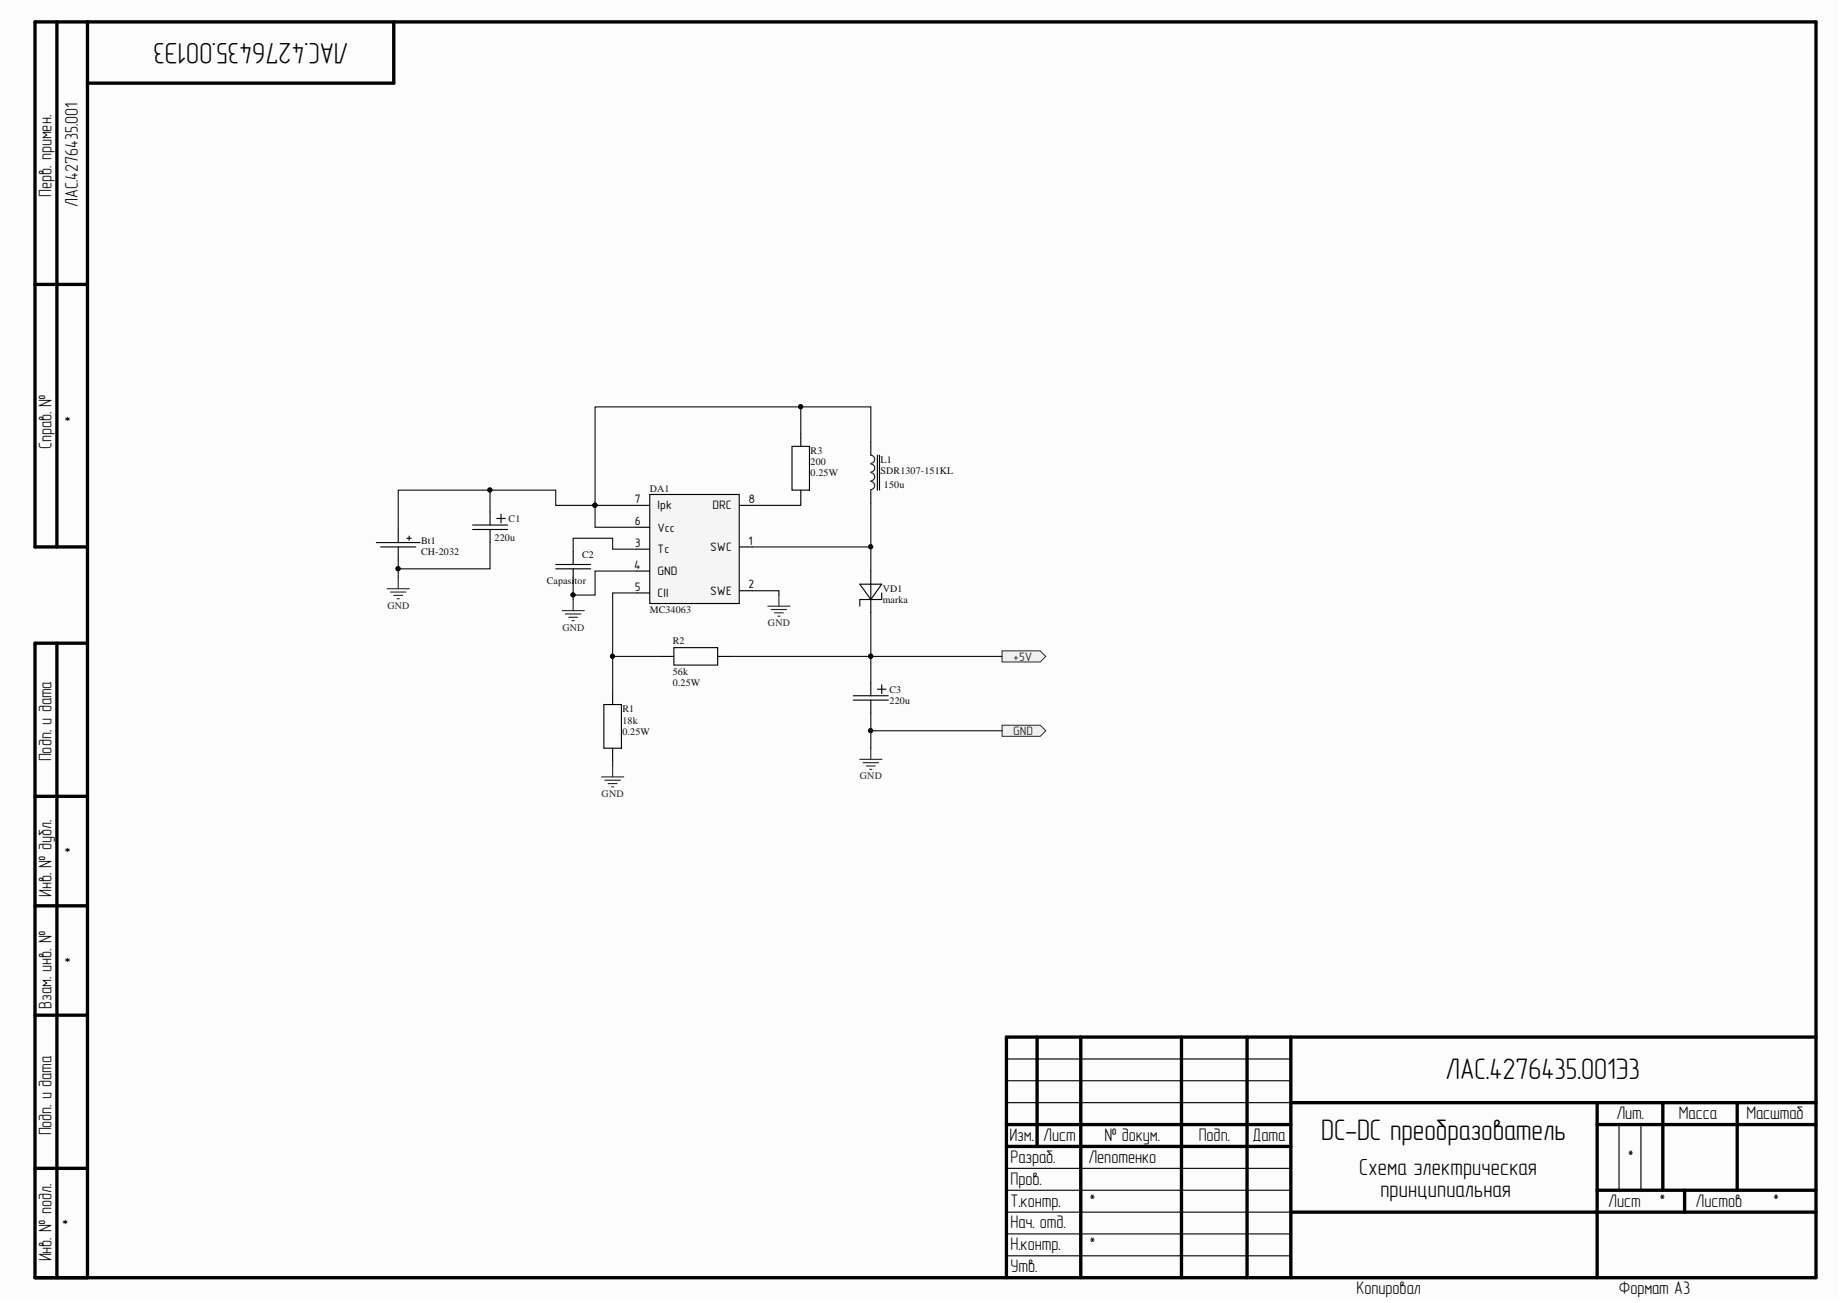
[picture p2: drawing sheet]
<svg xmlns="http://www.w3.org/2000/svg" width="420mm" height="297mm" viewBox="0 0 420 297" stroke-linecap="round" stroke-linejoin="round" font-family="sans-serif">
<path d="M0 0h418.8v296.2h-418.8z" fill="#fcfcfc"/>
<g fill="none" stroke="#000" stroke-width=".76">
<path d="M13 5v119.7M19.9 5v286.3M89.7 5v14h-69.8M8 64.8h11.9M19.9 124.7h-11.9v-119.7h405.9v286.3h-405.9v-144.7h11.9M13 146.6v144.7M8 181.5h11.9M8 206.5h11.9M8 231.4h11.9M236.4 236.4v25M246.3 236.4v54.9M269.3 236.4v54.9"/>
<path d="M284.2 236.4v54.9M294.2 236.4v54.9M413.9 236.4h-184.5v54.9M229.4 256.4h64.8M294.2 251.4h119.7M364 256.4h49.9M364 251.4v39.9M379 251.4v19.9M395.9 251.4v19.9M8 266.3h11.9M229.4 261.4h64.8M294.2 276.3h119.7"/>
<path d="M364 271.3h49.9M383.9 271.3v5"/>
</g>
<g fill="none" stroke="#000" stroke-width=".25">
<path d="M85.8 123.7h10M86.8 124.7h7.9M90.8 120.7v3M90.8 124.7v3M92.7 122.7h1M93.2 122.2v1M229.4 251.4h64.8M229.4 246.4h64.8M229.4 241.4h64.8M369 256.4v14.9M374 256.4v14.9M229.4 276.3h64.8"/>
<path d="M229.4 271.3h64.8M229.4 266.3h64.8M229.4 286.3h64.8M229.4 281.3h64.8"/>
</g>
<path d="M148.1 112.7h20.4v24.9h-20.4z" fill="#f5f5f5" stroke="#000" stroke-width=".25"/>
<g fill="none" stroke="#000" stroke-width=".25">
<path d="M182.5 98.8v3M107.7 119.7h8M111.7 116.7v3M113.2 118.2h2M114.2 117.2v2M145.1 115.2h3M168.6 115.2h2.9M180.5 101.8h4v9.9h-4zM182.5 111.7v3M198.5 100.7v3.1M198.5 111.7v3M200 103.8v7.9"/>
<path d="M200.4 103.8v7.9M107.7 120.7h8M111.7 120.7v3M126.7 128.7h7.9M126.7 129.7h7.9M130.6 125.7v3M130.6 129.7v3M145.1 120.2h3M145.1 125.2h3M145.1 130.2h3M145.1 135.2h3M168.6 124.7h2.9"/>
<path d="M168.6 134.7h2.9M196 133.2h4.9l-2.4 3.5zM198.5 130.2v9.5M200.9 135.2v1.5h-4.9v1.5M139.6 157.6v3M150.6 149.6h3M153.6 147.6h10v4h-10zM163.6 149.6h3M194.5 158.6h7.9M194.5 159.6h7.9M198.5 155.6v3M198.5 159.6v3"/>
<path d="M200 157.1h1.9M200.9 156.1v2M137.6 160.6h4v10h-4zM139.6 170.6v3"/>
</g>
<path d="M198.5 109.8a.92 .92 0 0 1 .9 .9 .92 .92 0 0 1-1 .9M198.5 107.8a.94 .94 0 0 1 .9 .9 .94 .94 0 0 1-1 .9M198.5 105.8a.92 .92 0 0 1 .9 .9 .92 .92 0 0 1-1 .9M198.5 103.8a.92 .92 0 0 1 .9 .9 .92 .92 0 0 1-1 .9" fill="none" stroke="#1c1c1c" stroke-width=".25"/>
<g fill="none" stroke="#262626" stroke-width=".25">
<path d="M88.2 134.2h5.1M89 135h3.5M89.7 135.7h2.1M90.5 136.5h.5M90.8 131.7v2.5M128.1 139.2h5.1M128.9 140h3.5M130.6 136.7v2.5M175 138.2h5.1M175.7 138.9h3.6M176.5 139.7h2M177.5 135.7v2.5"/>
<path d="M129.6 140.7h2M130.4 141.5h.5M177.3 140.5h.5M137.1 177.1h5.1M137.9 177.9h3.5M138.6 178.6h2M139.4 179.4h.5M139.6 174.6v2.5M195.9 173.1h5.1M196.7 173.9h3.5M197.5 174.6h2M198.2 175.4h.5"/>
<path d="M198.5 170.6v2.5"/>
</g>
<g fill="#f0f0f0" stroke="#262626" stroke-width=".23">
<path d="M228.4 148.4h8.7l1.2 1.2-1.2 1.3h-8.7z" fill-rule="evenodd"/>
<path d="M228.4 165.3h8.7l1.2 1.3-1.2 1.3h-8.7z" fill-rule="evenodd"/>
</g>
<g fill="none" stroke="#0e0e0e" stroke-width=".25">
<path d="M182.5 98.8v-6h-46.9v27.4h9.5M182.5 92.8h16v7.9M111.7 116.7v-5h-20.9v9M111.7 111.7h15v3.5h18.4M182.5 114.7v.5h-11M198.5 114.7v10h-27M90.8 127.7v4M111.7 123.7v6h-20.9M130.6 132.7v4M145.1 125.2h-5.5v-2.5h-9v3M145.1 130.2h-9.5v5.5h-5M145.1 135.2h-5.5v22.4"/>
<path d="M171.5 134.7h6v1M198.5 139.7v15.9M198.5 124.7v5.5M139.6 149.6h11M166.6 149.6h61.8M139.6 173.6v1M198.5 162.6v8M198.5 166.6h29.9"/>
</g>
<g fill="#0e0e0e" stroke="#0e0e0e" stroke-width=".23">
<circle cx="90.7" cy="129.6" r=".47"/>
<circle cx="111.6" cy="111.7" r=".47"/>
<circle cx="135.6" cy="115.2" r=".47"/>
<circle cx="182.5" cy="92.7" r=".47"/>
<circle cx="198.4" cy="124.6" r=".47"/>
<circle cx="130.6" cy="135.6" r=".47"/>
<circle cx="198.4" cy="149.6" r=".47"/>
<circle cx="198.4" cy="166.6" r=".47"/>
<circle cx="139.6" cy="149.6" r=".47"/>
</g>
<g font-size="6.8">
<text x="79.5" y="9.9" transform="rotate(-180 79.5 9.9)">ЛАС.4276435.001Э3</text>
<text x="329.5" y="245.9">ЛАС.4276435.001Э3</text>
<text x="301.1" y="259.9">DC-DC преобразователь</text>
</g>
<g font-size="5.3">
<text x="309.8" y="268">Схема электрическая</text>
<text x="314.6" y="273">принципиальная</text>
</g>
<g font-size="4.1">
<text x="11.7" y="44.9" transform="rotate(-90 11.7 44.9)">Перв. примен.</text>
<text x="17.7" y="47.1" transform="rotate(-90 17.7 47.1)">ЛАС.4276435.001</text>
<text x="17.7" y="96.4" transform="rotate(-90 17.7 96.4)">*</text>
<text x="11.7" y="102.4" transform="rotate(-90 11.7 102.4)">Справ. №</text>
<text x="11.7" y="173.6" transform="rotate(-90 11.7 173.6)">Подп. и дата</text>
<text x="17.7" y="194.8" transform="rotate(-90 17.7 194.8)">*</text>
<text x="11.7" y="204.5" transform="rotate(-90 11.7 204.5)">Инв. № дубл.</text>
<text x="17.7" y="219.7" transform="rotate(-90 17.7 219.7)">*</text>
<text x="11.7" y="230" transform="rotate(-90 11.7 230)">Взам. инв. №</text>
<text x="368.4" y="255.1">Лит.</text>
<text x="382.6" y="255.1">Масса</text>
<text x="398" y="255.1">Масштаб</text>
<text x="11.7" y="258.9" transform="rotate(-90 11.7 258.9)">Подп. и дата</text>
<text x="230.1" y="260.1">Изм.</text>
<text x="237.8" y="260.1">Лист</text>
<text x="251.7" y="260.1">№ докум.</text>
<text x="273.2" y="260.1">Подп.</text>
<text x="285.5" y="260.1">Дата</text>
<text x="230.3" y="265.1">Разраб.</text>
<text x="248.1" y="265.1">Лепотенко</text>
<text x="370.7" y="265.1">*</text>
<text x="230.3" y="270.1">Пров.</text>
<text x="230.3" y="275.1">Т.контр.</text>
<text x="248.1" y="275.1">*</text>
<text x="366.5" y="275.1">Лист</text>
<text x="378" y="275.1">*</text>
<text x="386.4" y="275.1">Листов</text>
<text x="403.9" y="275.1">*</text>
<text x="17.2" y="279.5" transform="rotate(-90 17.2 279.5)">*</text>
<text x="230.3" y="280">Нач. отд.</text>
<text x="11.7" y="287.6" transform="rotate(-90 11.7 287.6)">Инв. № подл.</text>
<text x="230.3" y="285">Н.контр.</text>
<text x="248.1" y="285">*</text>
<text x="230.3" y="290">Утв.</text>
<text x="309.2" y="295">Копировал</text>
<text x="369" y="295">Формат А3</text>
</g>
<g font-size="2.8">
<text x="144.7" y="114.6">7</text>
<text x="144.7" y="119.7">6</text>
<text x="149.9" y="116.1">Ipk</text>
<text x="162.4" y="116.1">DRC</text>
<text x="170.6" y="114.6">8</text>
<text x="144.7" y="124.7">3</text>
<text x="149.9" y="121.2">Vcc</text>
<text x="161.9" y="125.7">SWC</text>
<text x="170.6" y="124.1">1</text>
<text x="144.5" y="129.6">4</text>
<text x="149.9" y="126.2">Tc</text>
<text x="149.9" y="131.2">GND</text>
<text x="144.7" y="134.6">5</text>
<text x="149.9" y="136.1">CII</text>
<text x="161.9" y="135.6">SWE</text>
<text x="170.6" y="134.1">2</text>
</g>
<g font-size="2.8" fill="#262626">
<text x="230.9" y="150.6">+5V</text>
<text x="230.9" y="167.6">GND</text>
</g>
<g font-size="2.3" fill="#0e0e0e">
<text x="184.7" y="106.1">200</text>
<text x="184.7" y="103.5">R3</text>
<text x="200.7" y="105.6">L1</text>
<text x="148.1" y="112.2">DA1</text>
<text x="184.7" y="108.6">0.25W</text>
<text x="200.7" y="108.1">SDR1307-151KL</text>
<text x="201.5" y="111.2">150u</text>
<text x="115.9" y="119">C1</text>
<text x="96" y="124">Bt1</text>
<text x="112.7" y="123.2">220u</text>
<text x="96" y="126.5">CH-2032</text>
<text x="132.6" y="127.2">C2</text>
<text x="124.6" y="133.2">Capasi</text>
<text x="131" y="133.2">tor</text>
<text x="201.2" y="135">VD1</text>
<text x="201.2" y="137.5">marka</text>
<text x="148.1" y="139.7">MC34063</text>
<text x="153.3" y="146.9">R2</text>
<text x="153.3" y="153.9">56k</text>
<text x="153.3" y="156.4">0.25W</text>
<text x="202.7" y="157.9">C3</text>
<text x="202.7" y="160.5">220u</text>
<text x="141.8" y="164.9">18k</text>
<text x="141.8" y="167.5">0.25W</text>
<text x="141.8" y="162.4">R1</text>
</g>
<g font-size="2.3" fill="#262626">
<text x="88.3" y="138.8">GND</text>
<text x="128.2" y="143.7">GND</text>
<text x="175" y="142.8">GND</text>
<text x="196" y="177.7">GND</text>
<text x="137.1" y="181.7">GND</text>
</g>
</svg>
